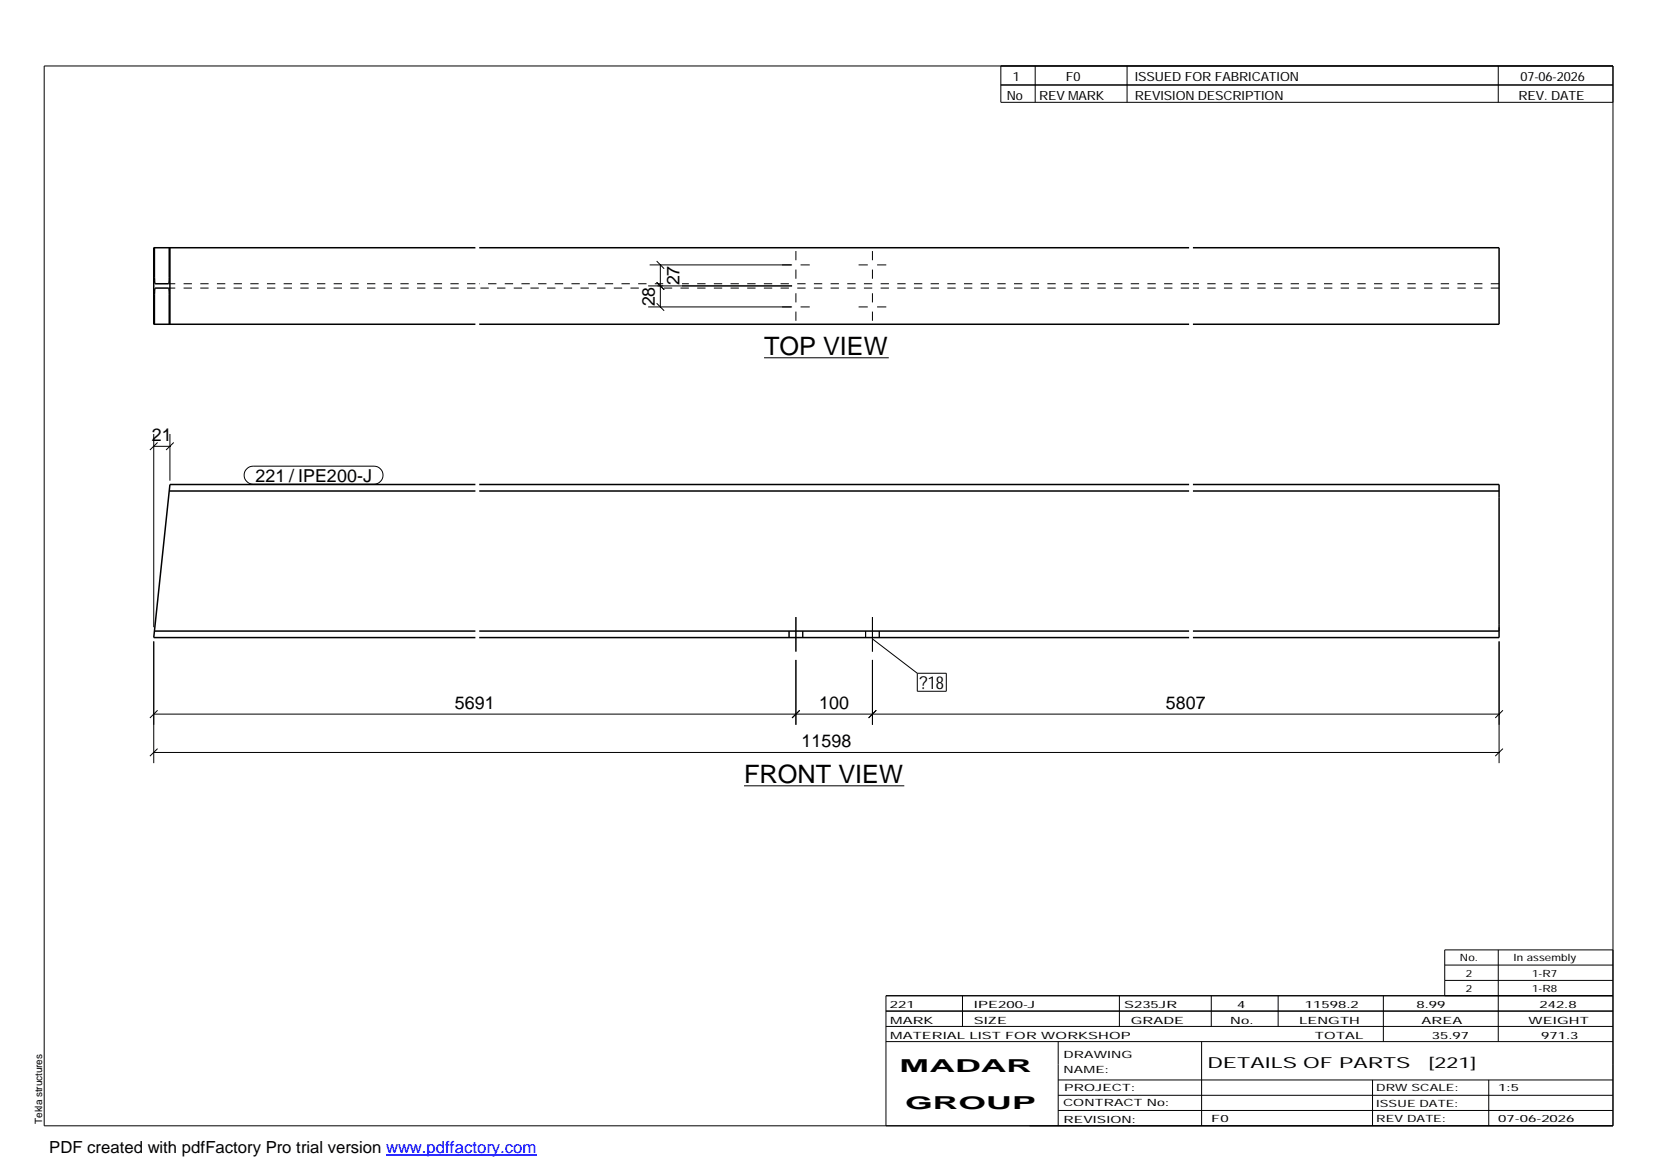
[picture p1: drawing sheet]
<svg xmlns="http://www.w3.org/2000/svg" width="420mm" height="297mm" viewBox="0 0 420 297" stroke-linecap="round" stroke-linejoin="round" font-family="sans-serif">
<g fill="none" stroke="#000" stroke-width=".25">
<path d="M11.2 16.7h398.3v269.1h-398.3zM254.1 16.7v9.3h155.4M262.8 16.7v9.3M286.1 16.7v9.3M380.4 16.7v9.3M254.1 21.6h155.4M164.5 77.9h36.6M164.5 72.6h36.6M164.9 67.3h36.2M166.7 77l1.9 1.9M166.7 71.7l1.9 1.9M166.7 66.3l1.9 1.9"/>
<path d="M167.6 67.3v10.6M202.1 63.7v2.4M202.1 68.4v2.4M202.1 74.5v2.3M202.1 79.1v2.3M203.2 67.3h2.4M203.2 77.9h2.4M218 67.3h2.3M218 77.9h2.3M221.5 63.7v2.4M221.5 68.4v2.4M221.5 74.5v2.3"/>
<path d="M221.5 79.1v2.3M222.7 67.3h2.3M222.7 77.9h2.3M194 90.8h31.6M39 110.2v49M39 113.3h4.1M40 112.3l-1.9 1.9M43.1 110.2v11.8M44.1 112.3l-1.9 1.9M62.7 119l.7-.5 .9-.2h30.7a2.29 2.29 0 0 1 2.2 2.3 2.29 2.29 0 0 1-2.2 2.3h-30.7a2.27 2.27 0 0 1-2.2-1.4 2.27 2.27 0 0 1 .6-2.5zM202.1 156.7v8.7M221.5 156.7v8.7"/>
<path d="M39 162.8v30.9M200.3 160.2v1.7M202.1 167.5v16.5M203.8 160.2v1.7M219.8 160.2v1.7M221.5 167.5v16.5M221.5 162.2l11.4 8.7M223.2 160.2v1.7M232.9 170.9h7.3v4.6h-7.3zM380.6 162.8v30.9M39 191h341.6M39 181.3h341.6"/>
<path d="M40 190.1l-1.9 1.9M40 180.3l-1.9 2M188.9 199.5h40.7M203 180.3l-1.9 2M222.5 180.3l-2 2M381.6 190.1l-2 1.9M381.6 180.3l-2 2M224.9 256.7h184.6M244.3 252.8v7.8M284.2 252.8v7.8M307.5 252.8v7.8M324.5 252.8v7.8"/>
<path d="M351.2 252.8v11.6M366.8 245h42.7M366.8 248.9h42.7M380.4 241.2v23.2M409.5 241.2h-42.7v11.6M409.5 252.8h-184.6v33M224.9 264.4h184.6M224.9 260.6h184.6M268.6 264.4v21.4M268.6 274.2h140.9M268.6 278.1h140.9M305.1 264.4v21.4"/>
<path d="M348.4 274.2v11.6M378 274.2v11.6M268.6 281.9h140.9"/>
</g>
<g fill="none" stroke="#000" stroke-width=".38">
<path d="M39.2 62.9v7.6l.2 1.5h3.5l.1-9.1M43.1 62.9v19.4M120.7 62.9h-81.7v19.4h81.7M121.7 62.9h180.2M302.9 62.9h77.7v19.4h-77.7M39.2 82.3v-7.6l.2-1.6 3.5 .2 .1 9M121.7 82.3h180.2M43 124.7h77.7M120.7 123h-77.6l-4.1 38.9h81.7M121.7 124.7h180.2M121.7 123h180.2M302.9 123h77.7v38.9h-77.7"/>
<path d="M302.9 124.7h77.7M39.2 160.2h81.5M121.7 160.2h180.2M121.7 161.9h180.2M302.9 160.2h77.7"/>
</g>
<g fill="none" stroke="#000" stroke-width=".25" stroke-dasharray="2.1 2.1" stroke-linecap="butt">
<path d="M39.2 62.9h-.2M43.1 62.9h-.1M120.7 72h-77.9M120.7 73.1h-77.9M162.2 73.1h-40.5M168.4 72h-46.7M301.9 72h-128.8M301.9 73.1h-135M380.6 72h-77.7M380.6 73.1h-77.7M39.2 82.3h-.2M43 82.3h.1"/>
<path d="M43.1 82.3h-.1M380.6 160.2v-.1M380.6 160.1v-.9"/>
</g>
<path d="M98 293.3h38.2" fill="none" stroke="#00f" stroke-width=".3"/>
<g font-size="6.4">
<text x="194" y="90.1">TOP VIEW</text>
<text x="188.9" y="198.8">FRONT VIEW</text>
</g>
<g font-size="4.5">
<text x="166.3" y="77.8" transform="rotate(-90 166.3 77.8)">28</text>
<text x="172.5" y="72.5" transform="rotate(-90 172.5 72.5)">27</text>
<text x="38.6" y="111.9">21</text>
<text x="64.9" y="122.3">221 / IPE200-J</text>
<text x="115.5" y="179.9">5691</text>
<text x="208" y="179.9">100</text>
<text x="233.5" y="174.9">?18</text>
<text x="296" y="179.9">5807</text>
<text x="203.5" y="189.6">11598</text>
<text x="228.4" y="272.3">MADAR</text>
<text x="229.8" y="281.6">GROUP</text>
</g>
<text font-size="4.2" x="12.5" y="292.7">PDF created with pdfFactory Pro trial version www.pdffactory.com</text>
<g font-size="3.9">
<text x="306.5" y="271.3">DETAILS OF PARTS</text>
<text x="362.7" y="271.3">[221]</text>
</g>
<g font-size="3.2">
<text x="257.1" y="20.5">1</text>
<text x="270.6" y="20.5">F0</text>
<text x="288.1" y="20.5">ISSUED FOR FABRICATION</text>
<text x="386" y="20.5">07-06-2026</text>
<text x="255.6" y="25.5">No</text>
<text x="263.8" y="25.5">REV MARK</text>
<text x="288.1" y="25.5">REVISION DESCRIPTION</text>
<text x="385.5" y="25.5">REV. DATE</text>
</g>
<g font-size="2.5">
<text x="370.6" y="244.1">No.</text>
<text x="384.3" y="244.1">In assembly</text>
<text x="372.1" y="247.9">2</text>
<text x="372.1" y="251.8">2</text>
<text x="389" y="247.9">1-R7</text>
<text x="389" y="251.8">1-R8</text>
<text x="225.9" y="255.9">221</text>
<text x="247.3" y="255.9">IPE200-J</text>
<text x="285.4" y="255.9">S235JR</text>
<text x="314.1" y="255.9">4</text>
<text x="331.3" y="255.9">11598.2</text>
<text x="359.6" y="255.9">8.99</text>
<text x="390.8" y="255.9">242.8</text>
<text x="226" y="263.7">MATERIAL LIST FOR WORKSHOP</text>
<text x="226" y="259.9">MARK</text>
<text x="247.2" y="259.9">SIZE</text>
<text x="287.1" y="259.9">GRADE</text>
<text x="312.3" y="259.9">No.</text>
<text x="329.8" y="259.9">LENGTH</text>
<text x="333.8" y="263.7">TOTAL</text>
<text x="360.9" y="259.9">AREA</text>
<text x="363.5" y="263.7">35.97</text>
<text x="388.1" y="259.9">WEIGHT</text>
<text x="391.3" y="263.7">971.3</text>
<text x="270" y="268.5">DRAWING</text>
<text x="270" y="272.5">NAME:</text>
<text x="269.9" y="280.9">CONTRACT No:</text>
<text x="270.2" y="277">PROJECT:</text>
<text x="349.4" y="277.1">DRW SCALE:</text>
<text x="349.4" y="281">ISSUE DATE:</text>
<text x="380.4" y="277.1">1:5</text>
<text x="10.7" y="285.4" transform="rotate(-90 10.7 285.4)">Tekla structures</text>
<text x="270" y="285">REVISION:</text>
<text x="307.5" y="284.8">F0</text>
<text x="349.4" y="284.8">REV DATE:</text>
<text x="380.4" y="284.8">07-06-2026</text>
</g>
</svg>
